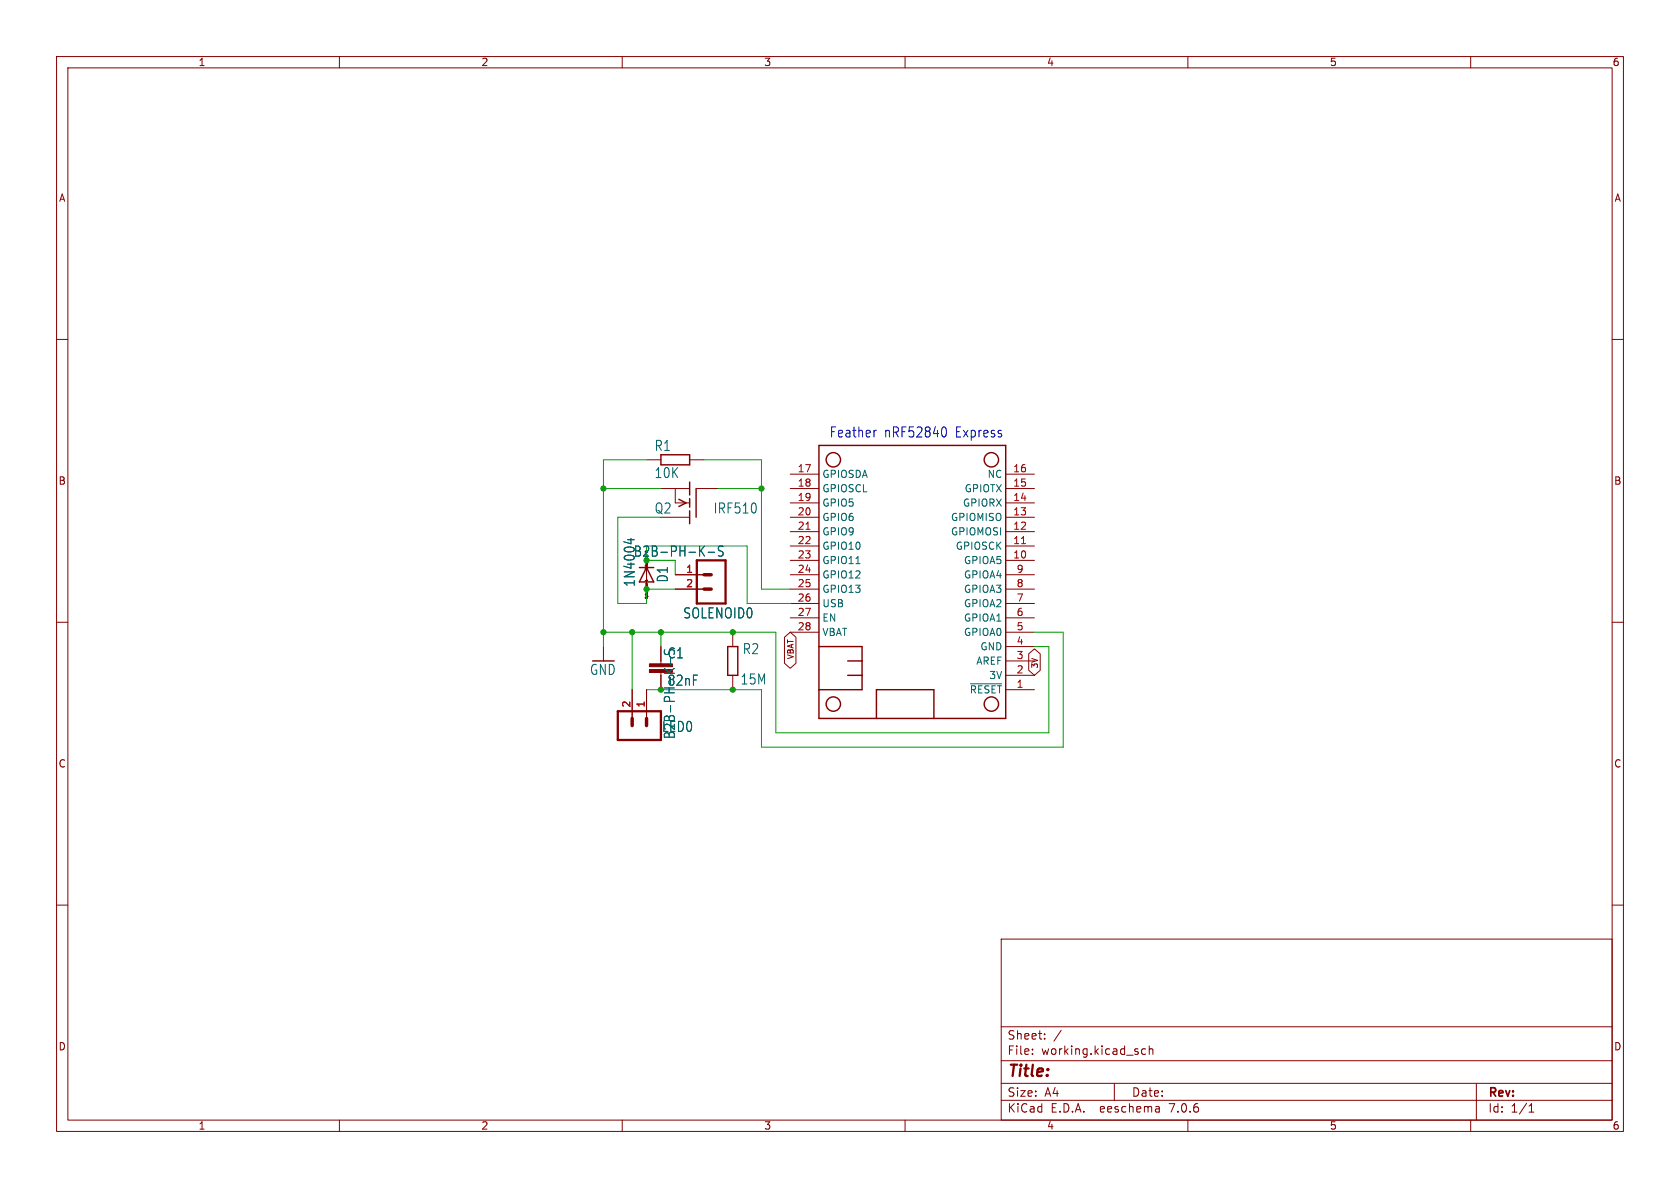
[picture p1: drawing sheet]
<svg xmlns="http://www.w3.org/2000/svg" width="297mm" height="210mm" viewBox="0 0 297 210" stroke-linecap="round" stroke-linejoin="round" font-family="sans-serif">
<g fill="none" stroke="#840000" stroke-width=".18">
<path d="M10 10h277v190h-277zM12 12h273v186h-273zM60 10v2M110 10v2M160 10v2M210 10v2M260 10v2M10 60h2M285 60h2M114.3 81.3h2.5M114.3 99.1v5M116.8 86.4h5.1"/>
<path d="M116.8 91.4h5.1M119.4 86.4v2.5h2.5M121.9 81.3h2.6M123.1 86.4h3.9M139.7 86.4h5.1M139.7 88.9h5.1M139.7 91.4h5.1M139.7 99.1h5.1M139.7 96.5h5.1M139.7 94h5.1M139.7 83.8h5.1M177.8 86.4h5.1"/>
<path d="M177.8 88.9h5.1M177.8 91.4h5.1M177.8 99.1h5.1M177.8 96.5h5.1M177.8 94h5.1M177.8 83.8h5.1M10 110h2M106.7 114.3v2.5M114.1 105.7h.1M114.1 105.1h.1M114.1 104.3h.1M114.1 103.6h.4"/>
<path d="M114.1 100.6v.1M114.1 100h.1M114.1 105.7l.1 .1M114.1 100.5v.1M114.1 105.6v.1M114.1 104.3v.1M114.1 100.7h.1M114.1 104.2v.1M114.2 103.1h.1M114.2 103.2h.3M114.2 103.3v.1M114.2 103.1v.1"/>
<path d="M114.2 103.2h.1M114.3 103.3h-.1M114.3 103.3v.2M114.5 103.3v.1M114.5 102.6h-.4l.1 .1M116.8 114.3v3M119.4 101.6h5.1M119.4 104.1h5.1M129.5 111.8v2.5M129.5 119.4v2.5M138.7 112.6l1-.8 1 .8v4.6l-1 .9-1-.9zM139.7 101.6h5.1"/>
<path d="M139.7 104.1h5.1M139.7 106.7h5.1M139.7 109.2h5.1M139.7 111.8h5.1M177.8 101.6h5.1M177.8 104.1h5.1M177.8 119.4h5.1M177.8 106.7h5.1M177.8 109.2h5.1M177.8 111.8h5.1M177.8 116.8h5.1M177.8 114.3h5.1"/>
<path d="M181.9 115.6l1-.9 1 .9v2.9l-1 .9-1-.9zM285 110h2M111.8 121.9v5.1M114.3 121.9v5.1M177.8 121.9h5.1M10 160h2M285 160h2M177 166h108v32h-108zM60 198v2M110 198v2M160 198v2M177 194.5h108"/>
<path d="M177 191.5h108M177 187.5h108M177 181.5h108M182.5 186.3v.1M182.5 185.5v.1M184.7 183.6v.1M184.7 182.8v.1M187.6 182.1l-1.3 2M197 191.5v3M202.5 185.5l-.4-.1-.3 .3v.4l.2 .2h.5M203.2 185.5l.2-.1 .3 .1 .1 .9M203.2 184.9v1.5"/>
<path d="M204.9 195.7l.1 .9M205 196.5l-.2 .1M205 196h-.2M210 198v2M260 198v2M261 191.5v6.5M270.3 196.6h.9M270.3 195.5l.4-.4v1.5"/>
</g>
<g fill="none" stroke="#840000" stroke-width=".25">
<path d="M144.8 78.7h33v48.3h-33zM116.8 80.4h5.1v1.8h-5.1zM120 88.3l1.3 .6-1.3 .6M121.9 85.2v2.3M121.9 88.1v1.6M121.9 90.3v2.3M123.1 86.4v5M113 100.3h2.6M114.3 100.3l1.3 2.6h-2.6zM128.7 114.3h1.7v5.1h-1.7zM144.8 114.3h7.6v7.6h-7.6M149.9 119.4h2.5"/>
<path d="M149.9 116.8h2.5M154.9 127v-5.1h10.2v5.1"/>
<circle cx="147.3" cy="81.3" r="1.27"/>
<circle cx="175.3" cy="81.3" r="1.27"/>
<circle cx="147.3" cy="124.5" r="1.27"/>
<circle cx="175.3" cy="124.5" r="1.27"/>
</g>
<path d="M110.9 95.4h1.2M111.5 95.2v.9M123.9 97.3l.6 1M124.5 96.5l-.8 1M125.2 97.6h1.1M127.8 96.6l-.5-.1-.2 .2v.5l.6 .3 .1 .5-.2 .3-.6-.1M151.3 99.6h.7M117.4 118.2l1.1 .8M119.2 118.2l-1 .6M171.6 120.9h5.5" fill="none" stroke="#006464" stroke-width=".18"/>
<g fill="#840000" stroke="#840000" stroke-width=".18">
<path d="M114.8 118.4h4.1v.5h-4.1z"/>
<path d="M114.8 117.3h4.1v.6h-4.1z"/>
</g>
<path d="M123.2 99.1h5.1v7.6h-5.1zM109.2 125.7h7.6v5.1h-7.6z" fill="none" stroke="#840000" stroke-width=".41"/>
<path d="M124.5 101.6h1.2M124.5 104.1h1.2M111.8 127v1.3M114.3 127v1.3" fill="none" stroke="#840000" stroke-width=".61"/>
<path d="M142.5 93.6h.7M180.6 96.1h.7" fill="none" stroke="#a90000" stroke-width=".18"/>
<path d="M154.9 76.1h-.3M166.8 75.5h.2a1.23 1.23 0 0 1 0 1.7h-.2" fill="none" stroke="#0000c2" stroke-width=".18"/>
<path d="M106.7 86.4h10.1M114.3 96.5h17.8v10.2h7.6M114.3 81.3h-7.6v33M114.3 99.1h5.1v2.5M116.8 91.4h-7.6v15.3h5.1v-2.6h5.1M124.5 81.3h10.1v22.8h5.1M127 86.4h7.6M106.7 111.8h30.5v17.7h48.2v-15.2h-2.5M111.8 111.8v10.1M116.8 111.8v2.5M182.9 111.8h5.1v20.3h-53.4v-10.2h-20.3" fill="none" stroke="#009600" stroke-width=".18"/>
<g fill="#009600" stroke="#009600" stroke-width=".18">
<circle cx="116.8" cy="121.9" r=".46"/>
<circle cx="114.3" cy="104.1" r=".46"/>
<circle cx="129.5" cy="111.8" r=".46"/>
<circle cx="116.8" cy="111.8" r=".46"/>
<circle cx="106.7" cy="86.4" r=".46"/>
<circle cx="106.7" cy="111.8" r=".46"/>
<circle cx="111.8" cy="111.8" r=".46"/>
<circle cx="129.5" cy="121.9" r=".46"/>
<circle cx="134.6" cy="86.4" r=".46"/>
</g>
<text font-size="2.8" fill="#840000" x="178" y="190.9">Title:</text>
<g font-size="2.5" fill="#0000c2">
<text x="146.6" y="77.5">Feather</text>
<text x="156.3" y="77.5">nRF52840</text>
<text x="169" y="77.5">Express</text>
</g>
<g font-size="2.5" fill="#006464">
<text x="115.6" y="79.9">R1</text>
<text x="115.6" y="84.7">10K</text>
<text x="115.6" y="91">Q2</text>
<text x="126.1" y="91">IRF510</text>
<text x="112.4" y="103.8" transform="rotate(-90 112.4 103.8)">1N4004</text>
<text x="118.3" y="103.1" transform="rotate(-90 118.3 103.1)">D1</text>
<text x="120.7" y="109.5">SOLENOID0</text>
<text x="104.2" y="119.5">GND</text>
<text x="117.9" y="116.6">C1</text>
<text x="131.2" y="115.9">R2</text>
<text x="117.9" y="121.4">82nF</text>
<text x="130.8" y="121.2">15M</text>
<text x="116.9" y="129.6">LED0</text>
<text x="119.5" y="130.8" transform="rotate(-90 119.5 130.8)">B2B-PH-K-S</text>
</g>
<text font-size="2.5" fill="#009600" x="111.9" y="98.6">B2B-PH-K-S</text>
<g font-size="2.1" fill="#840000">
<text x="178" y="184">Sheet:</text>
<text x="178" y="186.7">File:</text>
<text x="184.1" y="186.7">working.kicad_sch</text>
<text x="178" y="196.9">KiCad</text>
<text x="178" y="194.1">Size:</text>
<text x="184.7" y="194.1">A4</text>
<text x="185.7" y="196.9">E.D.A.</text>
<text x="194.6" y="196.9">eeschema</text>
<text x="200" y="194.1">Date:</text>
<text x="207" y="196.9">7.0.6</text>
<text x="263" y="194.3">Rev:</text>
<text x="263" y="196.9">Id:</text>
<text x="267.1" y="196.9">1/1</text>
</g>
<g font-size="1.8" fill="#840000">
<text x="35" y="11.9">1</text>
<text x="85" y="11.9">2</text>
<text x="135" y="11.9">3</text>
<text x="185" y="11.9">4</text>
<text x="235" y="11.9">5</text>
<text x="285" y="11.9">6</text>
<text x="10.3" y="35.9">A</text>
<text x="285.3" y="35.9">A</text>
<text x="10.3" y="85.9">B</text>
<text x="285.3" y="85.9">B</text>
<text x="10.3" y="135.9">C</text>
<text x="285.3" y="135.9">C</text>
<text x="10.3" y="185.9">D</text>
<text x="285.3" y="185.9">D</text>
<text x="35" y="199.9">1</text>
<text x="85" y="199.9">2</text>
<text x="135" y="199.9">3</text>
<text x="185" y="199.9">4</text>
<text x="235" y="199.9">5</text>
<text x="285" y="199.9">6</text>
</g>
<g font-size="1.8" fill="#a90000">
<text x="140.9" y="83.6">17</text>
<text x="179" y="83.6">16</text>
<text x="140.9" y="86.1">18</text>
<text x="140.9" y="88.6">19</text>
<text x="179" y="88.6">14</text>
<text x="179" y="86.1">15</text>
<text x="140.9" y="91.2">20</text>
<text x="140.9" y="93.7">21</text>
<text x="179" y="93.7">12</text>
<text x="179" y="91.2">13</text>
<text x="121.2" y="101.3">1</text>
<text x="140.9" y="96.3">22</text>
<text x="140.9" y="98.8">23</text>
<text x="140.9" y="101.3">24</text>
<text x="179" y="98.8">10</text>
<text x="179" y="96.3">11</text>
<text x="179.6" y="101.3">9</text>
<text x="121.2" y="103.9">2</text>
<text x="140.9" y="103.9">25</text>
<text x="140.9" y="106.4">26</text>
<text x="179.6" y="106.4">7</text>
<text x="179.6" y="103.9">8</text>
<text x="140.9" y="109">27</text>
<text x="140.9" y="111.5">28</text>
<text x="179.6" y="111.5">5</text>
<text x="179.6" y="109">6</text>
<text x="179.6" y="119.1">2</text>
<text x="179.6" y="116.6">3</text>
<text x="179.6" y="114">4</text>
<text x="111.5" y="125.2" transform="rotate(-90 111.5 125.2)">2</text>
<text x="114" y="125.2" transform="rotate(-90 114 125.2)">1</text>
<text x="179.6" y="121.7">1</text>
</g>
<g font-size="1.8" fill="#006464">
<text x="145.3" y="84.7">GPIOSDA</text>
<text x="145.3" y="87.2">GPIOSCL</text>
<text x="145.3" y="89.8">GPIO5</text>
<text x="170.1" y="89.8">GPIORX</text>
<text x="170.4" y="87.2">GPIOTX</text>
<text x="174.5" y="84.7">NC</text>
<text x="145.3" y="92.3">GPIO6</text>
<text x="145.3" y="94.8">GPIO9</text>
<text x="168" y="94.8">GPIOMOSI</text>
<text x="168" y="92.3">GPIOMISO</text>
<text x="145.3" y="97.4">GPIO10</text>
<text x="145.3" y="99.9">GPIO11</text>
<text x="168.9" y="97.4">GPIOSCK</text>
<text x="170.3" y="99.9">GPIOA5</text>
<text x="145.3" y="102.5">GPIO12</text>
<text x="145.3" y="105">GPIO13</text>
<text x="145.3" y="107.5">USB</text>
<text x="170.3" y="107.5">GPIOA2</text>
<text x="170.3" y="105">GPIOA3</text>
<text x="170.3" y="102.5">GPIOA4</text>
<text x="145.3" y="110.1">EN</text>
<text x="145.3" y="112.6">VBAT</text>
<text x="170.3" y="112.6">GPIOA0</text>
<text x="170.3" y="110.1">GPIOA1</text>
<text x="172.5" y="117.7">AREF</text>
<text x="173.2" y="115.2">GND</text>
<text x="171.3" y="122.8">~{RESET}</text>
<text x="174.8" y="120.2">3V</text>
</g>
<g font-size="1.4" fill="#840000">
<text x="140.5" y="116.7" transform="rotate(-90 140.5 116.7)">VBAT</text>
<text x="183.7" y="118.2" transform="rotate(-90 183.7 118.2)">3V</text>
</g>
<g font-size=".6" fill="#840000">
<text x="114.7" y="100.9" transform="rotate(-90 114.7 100.9)">SpiceOrder</text>
<text x="114.7" y="97.5" transform="rotate(-90 114.7 97.5)">2</text>
<text x="114.7" y="106" transform="rotate(-90 114.7 106)">SpiceOrder</text>
<text x="114.7" y="102.6" transform="rotate(-90 114.7 102.6)">1</text>
</g>
</svg>
